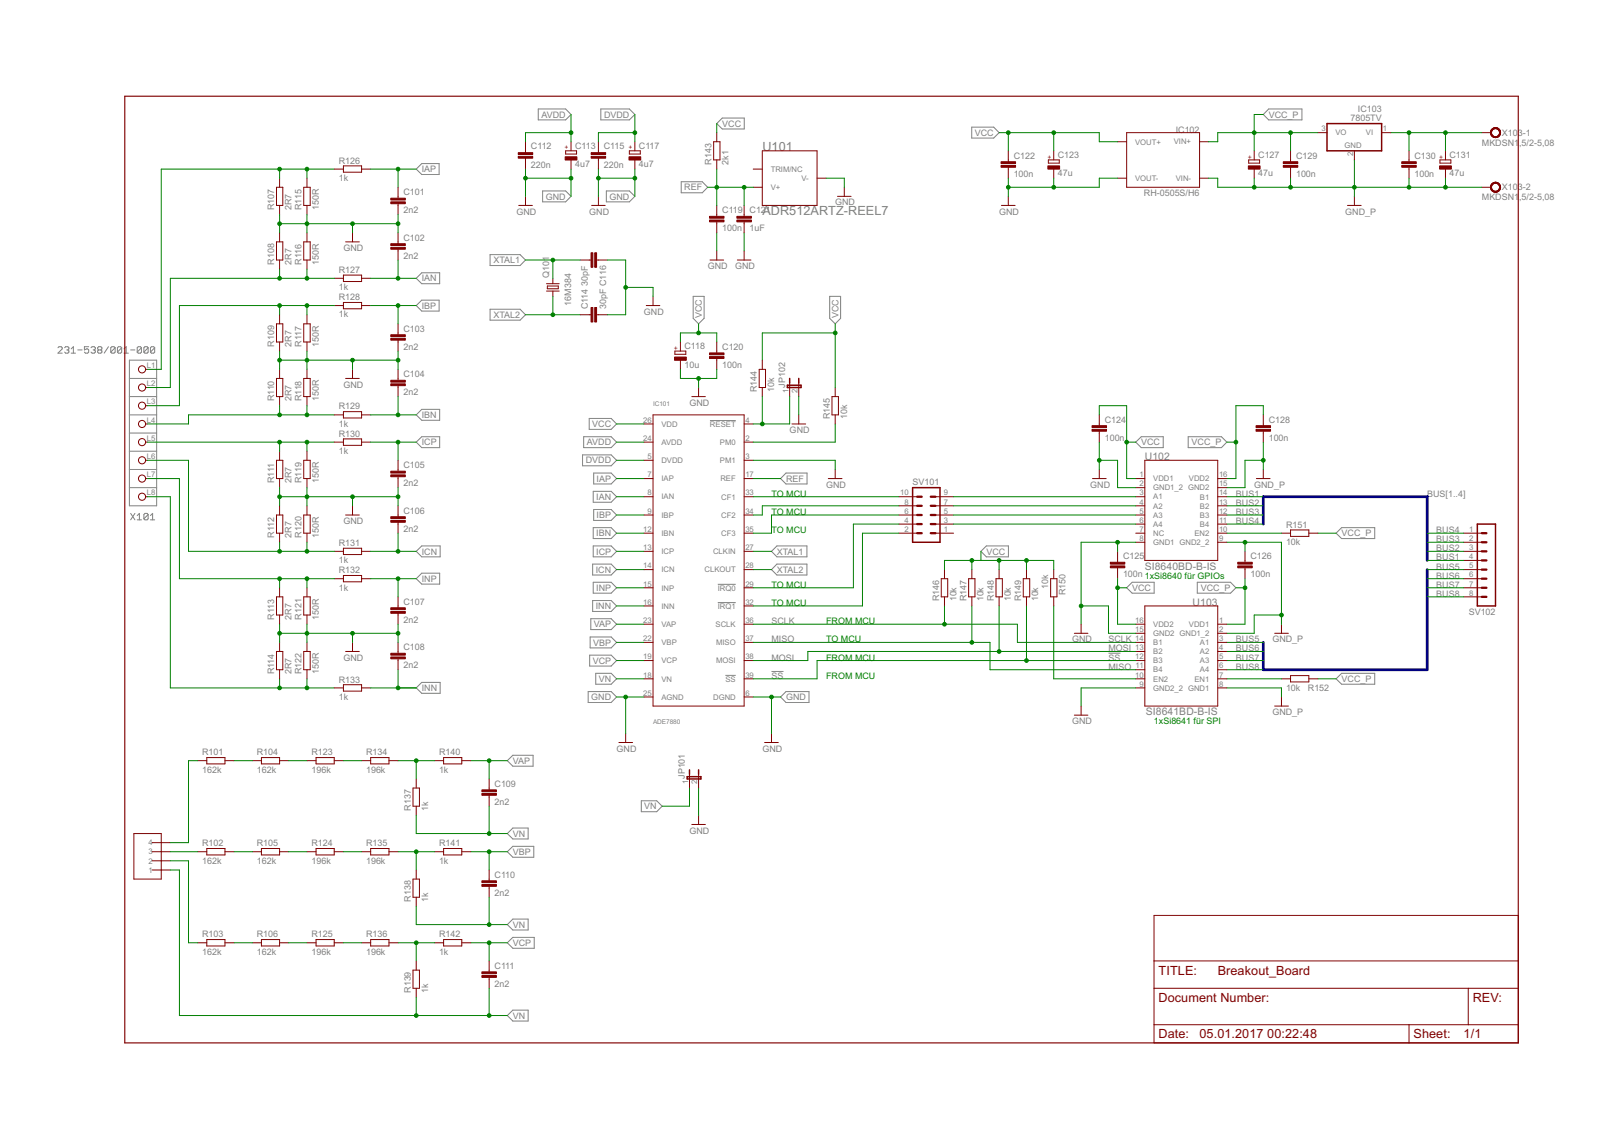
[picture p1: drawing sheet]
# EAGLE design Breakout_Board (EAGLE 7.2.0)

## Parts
C101  2n2  C-EUC0603K  [C0603K]
C102  2n2  C-EUC0603K  [C0603K]
C103  2n2  C-EUC0603K  [C0603K]
C104  2n2  C-EUC0603K  [C0603K]
C105  2n2  C-EUC0603K  [C0603K]
C106  2n2  C-EUC0603K  [C0603K]
C107  2n2  C-EUC0603K  [C0603K]
C108  2n2  C-EUC0603K  [C0603K]
C109  2n2  C-EUC0603K  [C0603K]
C110  2n2  C-EUC0603K  [C0603K]
C111  2n2  C-EUC0603K  [C0603K]
C112  220n  C-EUC0603K  [C0603K]
C113  4u7  CPOL-EUB  [PANASONIC_B]
C114  30pF  C-EUC0603K  [C0603K]
C115  220n  C-EUC0603K  [C0603K]
C116  30pF  C-EUC0603K  [C0603K]
C117  4u7  CPOL-EUB  [PANASONIC_B]
C118  10u  CPOL-EUB  [PANASONIC_B]
C119  100n  C-EUC0603K  [C0603K]
C120  100n  C-EUC0603K  [C0603K]
C121  1uF  C-EUC0603K  [C0603K]
C122  100n  C-EUC0603K  [C0603K]
C123  47u  CPOL-EUD  [PANASONIC_D]
C124  100n  C-EUC0603K  [C0603K]
C125  100n  C-EUC0603K  [C0603K]
C126  100n  C-EUC0603K  [C0603K]
C127  47u  CPOL-EUD  [PANASONIC_D]
C128  100n  C-EUC0603K  [C0603K]
C129  100n  C-EUC0603K  [C0603K]
C130  100n  C-EUC0603K  [C0603K]
C131  47u  CPOL-EUD  [PANASONIC_D]
IC101  ADE7880  [BREAKOUT40P]
IC102  RH-0505S/H6  [RH/H6]
IC103  7805TV  [TO220V]
JP101  JP1E  [JP1]
JP102  JP1E  [JP1]
Q101  16M384  CRYSTALHC49UP  [HC49UP]
R101  162k  R-EU_R0805  [R0805]
R102  162k  R-EU_R0805  [R0805]
R103  162k  R-EU_R0805  [R0805]
R104  162k  R-EU_R0805  [R0805]
R105  162k  R-EU_R0805  [R0805]
R106  162k  R-EU_R0805  [R0805]
R107  2R7  R-EU_R0805  [R0805]
R108  2R7  R-EU_R0805  [R0805]
R109  2R7  R-EU_R0805  [R0805]
R110  2R7  R-EU_R0805  [R0805]
R111  2R7  R-EU_R0805  [R0805]
R112  2R7  R-EU_R0805  [R0805]
R113  2R7  R-EU_R0805  [R0805]
R114  2R7  R-EU_R0805  [R0805]
R115  150R  R-EU_R0805  [R0805]
R116  150R  R-EU_R0805  [R0805]
R117  150R  R-EU_R0805  [R0805]
R118  150R  R-EU_R0805  [R0805]
R119  150R  R-EU_R0805  [R0805]
R120  150R  R-EU_R0805  [R0805]
R121  150R  R-EU_R0805  [R0805]
R122  150R  R-EU_R0805  [R0805]
R123  196k  R-EU_R0805  [R0805]
R124  196k  R-EU_R0805  [R0805]
R125  196k  R-EU_R0805  [R0805]
R126  1k  R-EU_R0603  [R0603]
R127  1k  R-EU_R0603  [R0603]
R128  1k  R-EU_R0603  [R0603]
R129  1k  R-EU_R0603  [R0603]
R130  1k  R-EU_R0603  [R0603]
R131  1k  R-EU_R0603  [R0603]
R132  1k  R-EU_R0603  [R0603]
R133  1k  R-EU_R0603  [R0603]
R134  196k  R-EU_R0805  [R0805]
R135  196k  R-EU_R0805  [R0805]
R136  196k  R-EU_R0805  [R0805]
R137  1k  R-EU_R0805  [R0805]
R138  1k  R-EU_R0805  [R0805]
R139  1k  R-EU_R0805  [R0805]
R140  1k  R-EU_R0603  [R0603]
R141  1k  R-EU_R0603  [R0603]
R142  1k  R-EU_R0603  [R0603]
R143  2k1  R-EU_R0603  [R0603]
R144  10k  R-EU_R0603  [R0603]
R145  10k  R-EU_R0603  [R0603]
R146  10k  R-EU_R0603  [R0603]
R147  10k  R-EU_R0603  [R0603]
R148  10k  R-EU_R0603  [R0603]
R149  10k  R-EU_R0603  [R0603]
R150  10k  R-EU_R0603  [R0603]
R151  10k  R-EU_R0603  [R0603]
R152  10k  R-EU_R0603  [R0603]
SV101  MA05-2  [MA05-2]
SV102  MA08-1  [MA08-1]
U101  ADR512ARTZ-REEL7  [RT_3]
U102  SI8640BD-B-IS  [SOIC-16W]
U103  SI8641BD-B-IS  [SOIC-16W]
X101  231-538/001-000  [P-231-538/001-000]
X102  STL266-04  [7.62MM-4POL]
X103  MKDSN1,5/2-5,08  [MKDSN1,5/2-5,08]

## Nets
!SS: IC101.39(!SS) R149.1 U103.12(B3)
AVDD: C112.1 C113.+ IC101.24(AVDD)
BUS1 [LoV Primary]: SV102.4 U102.14(B1)
BUS2 [LoV Primary]: SV102.3 U102.13(B2)
BUS3 [LoV Primary]: SV102.2 U102.12(B3)
BUS4 [LoV Primary]: SV102.1 U102.11(B4)
BUS5 [LoV Primary]: SV102.5 U103.3(A1)
BUS6 [LoV Primary]: SV102.6 U103.4(A2)
BUS7 [LoV Primary]: SV102.7 U103.5(A3)
BUS8 [LoV Primary]: SV102.8 U103.6(A4)
DVDD: C115.1 C117.+ IC101.5(DVDD)
GND: C101.2 C102.1 C103.2 C104.1 C105.2 C106.1 C107.2 C108.1 C112.2 C113.- C114.2 C115.2 C116.1 C117.- C118.- C119.2 C120.2 C121.2 C122.2 C123.- C124.2 C125.1 IC101.3(PM1) IC101.6(DGND) IC101.25(AGND) IC102.P$3(VOUT-) JP101.2 JP102.2 R107.1 R108.2 R109.1 R110.2 R111.1 R112.2 R113.1 R114.2 R115.1 R116.2 R117.1 R118.2 R119.1 R120.2 R121.1 R122.2 U101.2(V-) U102.2(GND1_2) U102.8(GND1) U103.9(GND2_2) U103.15(GND2)
GND_P [LoV Primary]: C126.1 C127.- C128.2 C129.2 C130.2 C131.- IC102.P$2(VIN-) IC103.2(GND) U102.9(GND2_2) U102.15(GND2) U103.2(GND1_2) U103.8(GND1) X103.2
IAN: C102.2 IC101.8(IAN) R127.2
IAP: C101.1 IC101.7(IAP) R126.2
IBN: C104.2 IC101.12(IBN) R129.2
IBP: C103.1 IC101.9(IBP) R128.2
ICN: C106.2 IC101.14(ICN) R131.2
ICP: C105.1 IC101.13(ICP) R130.2
INH: R113.2 R121.2 R132.1 X101.L7(P7)
INL [HIghI]: R114.1 R122.1 R133.1 X101.L8(P8)
INN: C108.2 IC101.16(INN) R133.2
INP: C107.1 IC101.15(INP) R132.2
L1H: R107.2 R115.2 R126.1 X101.L1(P1)
L1L: R108.1 R116.1 R127.1 X101.L2(P2)
L2H: R109.2 R117.2 R128.1 X101.L3(P3)
L2L: R110.1 R118.1 R129.1 X101.L4(P4)
L3H: R111.2 R119.2 R130.1 X101.L5(P5)
L3L: R112.1 R120.1 R131.1 X101.L6(P6)
MISO: IC101.37(MISO) R147.1 U103.11(B4)
MOSI: IC101.38(MOSI) R148.1 U103.13(B2)
N$1 [HighU]: R101.2 R104.1
N$2 [HighU]: R104.2 R123.1
N$3 [HighU]: R123.2 R134.1
N$4 [HighU]: R134.2 R137.2 R140.1
N$5 [HighU]: R101.1 X102.P$4
N$6 [HighU]: R102.2 R105.1
N$7 [HighU]: R105.2 R124.1
N$8 [HighU]: R124.2 R135.1
N$9 [HighU]: R135.2 R138.2 R141.1
N$10: R102.1 X102.P$3
N$11 [HighU]: R103.2 R106.1
N$12 [HighU]: R106.2 R125.1
N$13 [HighU]: R125.2 R136.1
N$14 [HighU]: R136.2 R139.2 R142.1
N$15 [HighU]: R103.1 X102.P$2
N$16: R150.2 U103.10(EN2)
N$25: IC101.2(PM0) R145.1
N$30: IC101.4(!RESET) JP102.1 R144.1
N$31: SV101.9 U102.3(A1)
N$32: SV101.7 U102.4(A2)
N$33: SV101.5 U102.5(A3)
N$34: SV101.3 U102.6(A4)
N$35: IC101.33(CF1) SV101.10
N$36: IC101.34(CF2) SV101.8
N$37: IC101.35(CF3) SV101.6
N$38: IC101.29(!IRQ0) SV101.4
N$39: IC101.32(!IRQ1) SV101.2
N$40 [LoV Primary]: R152.1 U103.7(EN1)
N$41 [LoV Primary]: R151.1 U102.10(EN2)
N$46 [LoV Primary]: C130.1 C131.+ IC103.1(VI) X103.1
REF: C119.1 C121.1 IC101.17(REF) R143.1 U101.1(V+)
SCLK: IC101.36(SCLK) R146.1 U103.14(B1)
VAP: C109.1 IC101.23(VAP) R140.2
VBP: C110.1 IC101.22(VBP) R141.2
VCC: C118.+ C120.1 C122.1 C123.+ C124.1 C125.2 IC101.26(VDD) IC102.P$5(VOUT+) R143.2 R144.2 R145.2 R146.2 R147.2 R148.2 R149.2 R150.1 U102.1(VDD1) U103.16(VDD2)
VCC_P [LoV Primary]: C126.2 C127.+ C128.1 C129.1 IC102.P$1(VIN+) IC103.3(VO) R151.2 R152.2 U102.16(VDD2) U103.1(VDD1)
VCP: C111.1 IC101.19(VCP) R142.2
VN: C109.2 C110.2 C111.2 IC101.18(VN) JP101.1 R137.1 R138.1 R139.1 X102.P$1
XTAL1: C116.2 IC101.27(CLKIN) Q101.2
XTAL2: C114.1 IC101.28(CLKOUT) Q101.1
Unconnected: SV101.1 U101.3(TRIM/NC) U102.7(NC)

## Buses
BUS[1..4]
BUS[5..8]

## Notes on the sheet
- TO MCU
- TO MCU
- TO MCU
- 1xSi8640 für GPIOs
- TO MCU
- TO MCU
- FROM MCU
- TO MCU
- FROM MCU
- FROM MCU
- 1xSi8641 für SPI
